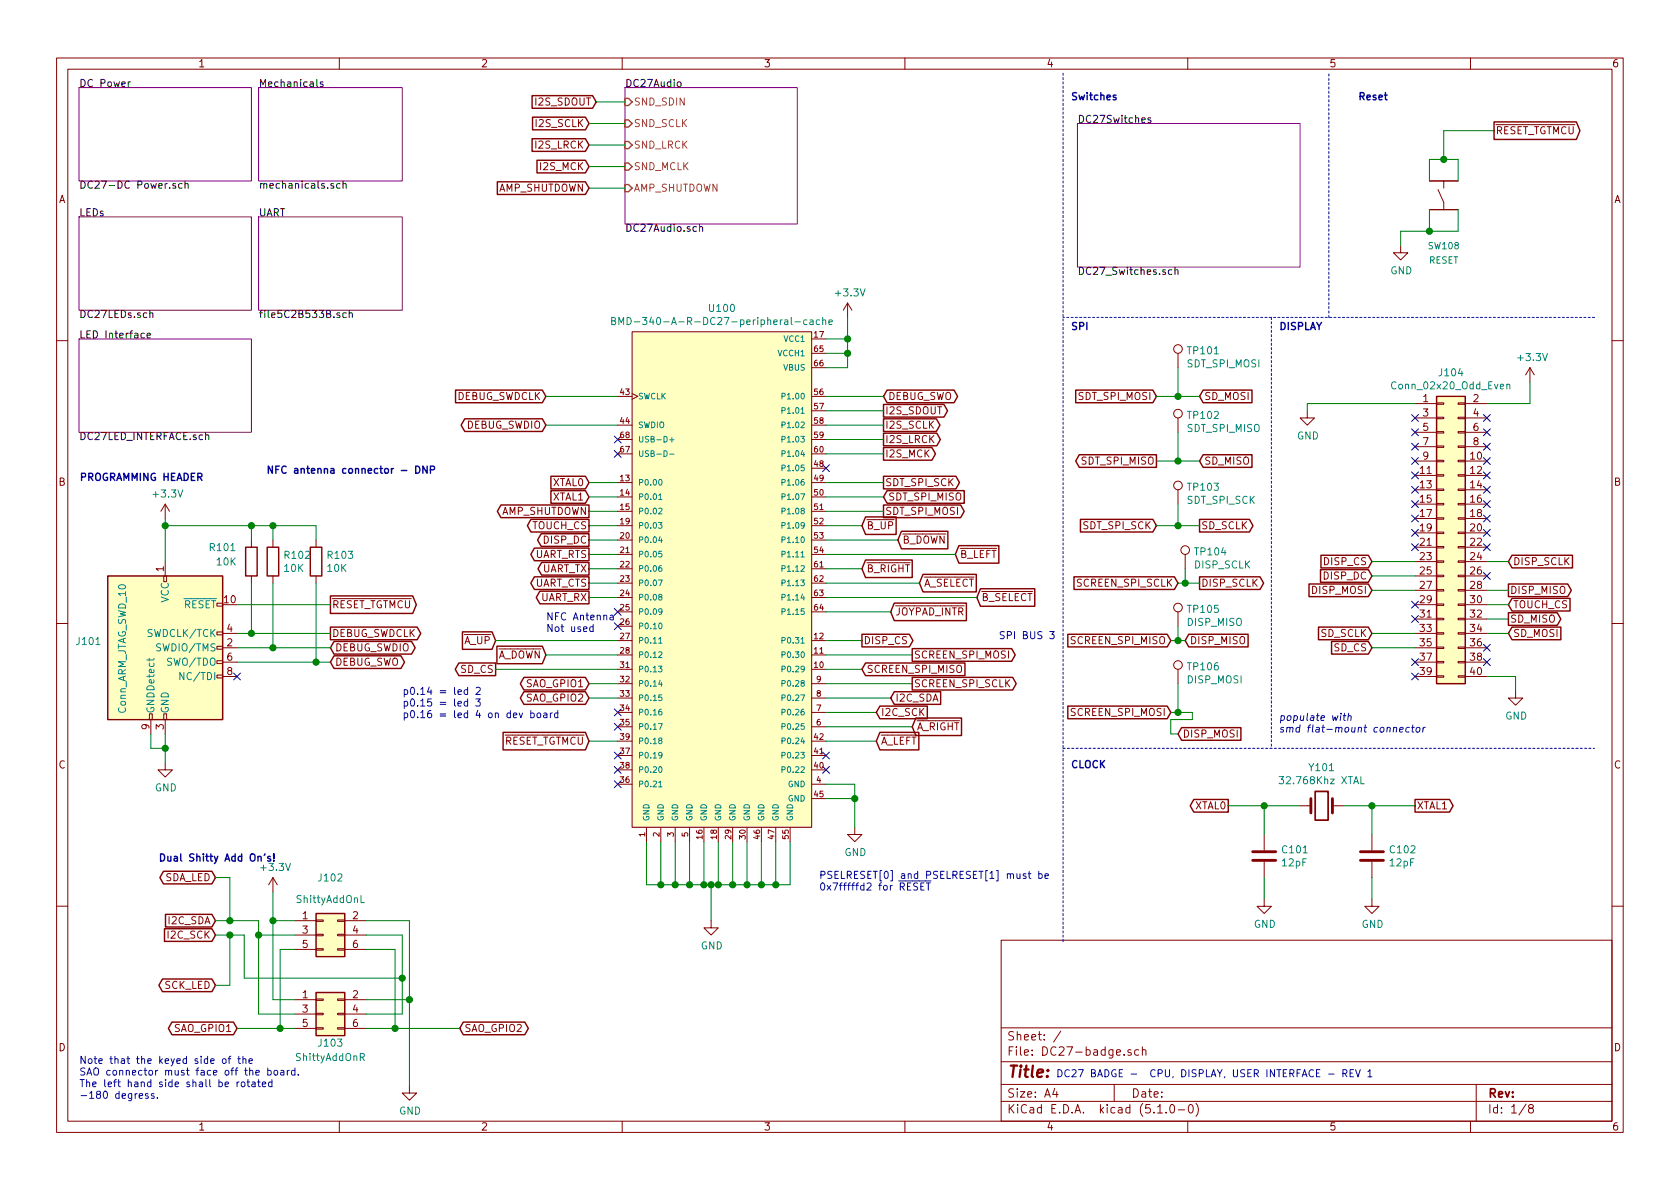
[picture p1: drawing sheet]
EESchema Schematic File Version 4
LIBS:DC27-badge-cache
EELAYER 29 0
EELAYER END
$Descr A4 11693 8268
encoding utf-8
Sheet 1 8
Title ""
Date ""
Rev ""
Comp ""
Comment1 ""
Comment2 ""
Comment3 ""
Comment4 ""
$EndDescr
$Sheet
S 550  1500 1200 650 
U 5BA1B02E
F0 "LEDs" 50
F1 "DC27LEDs.sch" 50
$EndSheet
$Sheet
S 550  2350 1200 650 
U 5BD866AF
F0 "LED Interface" 50
F1 "DC27LED_INTERFACE.sch" 50
$EndSheet
$Sheet
S 550  600  1200 650 
U 5BA3F217
F0 "DC Power" 50
F1 "DC27-DC Power.sch" 50
$EndSheet
$Sheet
S 4350 600  1200 950 
U 5BA15261
F0 "DC27Audio" 50
F1 "DC27Audio.sch" 50
F2 "SND_SDIN" I L 4350 700 50 
F3 "SND_SCLK" I L 4350 850 50 
F4 "SND_LRCK" I L 4350 1000 50 
F5 "SND_MCLK" I L 4350 1150 50 
F6 "AMP_SHUTDOWN" I L 4350 1300 50 
$EndSheet
Wire Wire Line
	4500 6150 4600 6150
Wire Wire Line
	4500 5850 4500 6150
Wire Wire Line
	4600 5850 4600 6150
Connection ~ 4600 6150
Wire Wire Line
	4600 6150 4700 6150
Wire Wire Line
	4700 5850 4700 6150
Connection ~ 4700 6150
Wire Wire Line
	4700 6150 4800 6150
Wire Wire Line
	4800 5850 4800 6150
Connection ~ 4800 6150
Wire Wire Line
	4800 6150 4900 6150
Wire Wire Line
	4950 6150 5000 6150
Wire Wire Line
	5500 6150 5500 5850
Connection ~ 4950 6150
Wire Wire Line
	4900 5850 4900 6150
Connection ~ 4900 6150
Wire Wire Line
	4900 6150 4950 6150
Wire Wire Line
	5000 5850 5000 6150
Connection ~ 5000 6150
Wire Wire Line
	5000 6150 5100 6150
Wire Wire Line
	5100 5850 5100 6150
Connection ~ 5100 6150
Wire Wire Line
	5100 6150 5200 6150
Wire Wire Line
	5200 5850 5200 6150
Connection ~ 5200 6150
Wire Wire Line
	5200 6150 5300 6150
Wire Wire Line
	5300 5850 5300 6150
Connection ~ 5300 6150
Wire Wire Line
	5300 6150 5400 6150
Wire Wire Line
	5400 5850 5400 6150
Connection ~ 5400 6150
Wire Wire Line
	5400 6150 5500 6150
$Comp
L power:GND #PWR0110
U 1 1
P 5950 5750
F 0 "#PWR0110" H 5950 5500 50  0001 C CNN
F 1 "GND" H 5955 5577 50  0000 C CNN
F 2 "" H 5950 5750 50  0001 C CNN
F 3 "" H 5950 5750 50  0001 C CNN
	1    5950 5750
	1    0    0    -1  
$EndComp
Wire Wire Line
	5750 5450 5950 5450
Wire Wire Line
	5950 5450 5950 5550
Wire Wire Line
	5950 5550 5750 5550
Connection ~ 5950 5550
Wire Wire Line
	5950 5550 5950 5750
$Comp
L power:GND #PWR0103
U 1 1
P 9750 1700
F 0 "#PWR0103" H 9750 1450 50  0001 C CNN
F 1 "GND" H 9755 1527 50  0000 C CNN
F 2 "" H 9750 1700 50  0001 C CNN
F 3 "" H 9750 1700 50  0001 C CNN
	1    9750 1700
	1    0    0    -1  
$EndComp
$Comp
L power:GND #PWR0102
U 1 1
P 2850 7550
F 0 "#PWR0102" H 2850 7300 50  0001 C CNN
F 1 "GND" H 2855 7377 50  0000 C CNN
F 2 "" H 2850 7550 50  0001 C CNN
F 3 "" H 2850 7550 50  0001 C CNN
	1    2850 7550
	1    0    0    -1  
$EndComp
Text GLabel 1500 6400 0    50   Input ~ 0
I2C_SDA
Text GLabel 1500 6500 0    50   Input ~ 0
I2C_SCK
Text GLabel 3450 4450 0    50   Input ~ 0
~A_UP
Text GLabel 3800 4550 0    50   Input ~ 0
~A_DOWN
Wire Wire Line
	3800 4550 4300 4550
Text GLabel 6100 5150 2    50   Input ~ 0
~A_LEFT
Wire Wire Line
	5750 5150 6100 5150
Text GLabel 6350 5050 2    50   Input ~ 0
~A_RIGHT
Wire Wire Line
	5750 5050 6350 5050
Text GLabel 6200 4850 2    50   Input ~ 0
I2C_SDA
Wire Wire Line
	5750 4950 6100 4950
Text GLabel 6100 4950 2    50   Input ~ 0
I2C_SCK
Wire Wire Line
	5750 4850 6200 4850
$Comp
L Connector_Generic:Conn_02x20_Odd_Even J104
U 1 1
P 10050 3700
F 0 "J104" H 10100 4817 50  0000 C CNN
F 1 "Conn_02x20_Odd_Even" H 10100 4726 50  0000 C CNN
F 2 "samtec:SAMTEC-SSM-120-X-DV" H 10050 3700 50  0001 C CNN
F 3 "-" H 10050 3700 50  0001 C CNN
	1    10050 3700
	1    0    0    -1  
$EndComp
$Comp
L power:GND #PWR0106
U 1 1
P 9100 2850
F 0 "#PWR0106" H 9100 2600 50  0001 C CNN
F 1 "GND" H 9105 2677 50  0000 C CNN
F 2 "" H 9100 2850 50  0001 C CNN
F 3 "" H 9100 2850 50  0001 C CNN
	1    9100 2850
	1    0    0    -1  
$EndComp
Wire Wire Line
	9100 2800 9100 2850
Wire Wire Line
	9100 2800 9850 2800
Wire Wire Line
	10650 2650 10650 2800
Wire Wire Line
	10650 2800 10350 2800
Text GLabel 10500 3900 2    50   Input ~ 0
DISP_SCLK
Wire Wire Line
	10350 3900 10500 3900
Text GLabel 9550 3900 0    50   Input ~ 0
DISP_CS
Wire Wire Line
	9550 3900 9850 3900
Text GLabel 9550 4000 0    50   Input ~ 0
DISP_DC
Wire Wire Line
	9550 4000 9850 4000
Text GLabel 9550 4100 0    50   Input ~ 0
DISP_MOSI
Wire Wire Line
	9550 4100 9850 4100
Text GLabel 10500 4100 2    50   Output ~ 0
DISP_MISO
Wire Wire Line
	10350 4100 10500 4100
NoConn ~ 10350 4000
Text GLabel 10500 4200 2    50   Input ~ 0
TOUCH_CS
Wire Wire Line
	10350 4200 10500 4200
Text GLabel 10500 4300 2    50   Output ~ 0
SD_MISO
Text GLabel 10500 4400 2    50   Input ~ 0
SD_MOSI
Wire Wire Line
	10350 4300 10500 4300
Wire Wire Line
	10500 4400 10350 4400
Text GLabel 9550 4400 0    50   Input ~ 0
SD_SCLK
Wire Wire Line
	9550 4400 9850 4400
$Comp
L power:GND #PWR0108
U 1 1
P 10550 4800
F 0 "#PWR0108" H 10550 4550 50  0001 C CNN
F 1 "GND" H 10555 4627 50  0000 C CNN
F 2 "" H 10550 4800 50  0001 C CNN
F 3 "" H 10550 4800 50  0001 C CNN
	1    10550 4800
	1    0    0    -1  
$EndComp
Wire Wire Line
	10350 4700 10550 4700
Wire Wire Line
	10550 4700 10550 4800
NoConn ~ 9850 4700
NoConn ~ 9850 4600
Text GLabel 9550 4500 0    50   Input ~ 0
SD_CS
Wire Wire Line
	9550 4500 9850 4500
NoConn ~ 9850 4300
NoConn ~ 9850 4200
NoConn ~ 9850 3800
NoConn ~ 9850 3700
NoConn ~ 9850 3600
NoConn ~ 9850 3500
NoConn ~ 9850 3400
NoConn ~ 9850 3300
NoConn ~ 9850 3200
NoConn ~ 9850 3100
NoConn ~ 9850 3000
NoConn ~ 9850 2900
NoConn ~ 10350 3800
NoConn ~ 10350 3700
NoConn ~ 10350 3600
NoConn ~ 10350 3500
NoConn ~ 10350 3400
NoConn ~ 10350 3300
NoConn ~ 10350 3200
NoConn ~ 10350 3100
NoConn ~ 10350 3000
NoConn ~ 10350 2900
Text Notes 8900 2300 0    50   ~ 10
DISPLAY\n
Wire Notes Line
	11100 2200 7400 2200
Wire Notes Line
	7400 5200 11100 5200
NoConn ~ 10350 4600
NoConn ~ 10350 4500
$Comp
L DC27-badge-rescue:Conn_ARM_JTAG_SWD_10-Connector J101
U 1 1
P 1150 4500
F 0 "J101" H 710 4546 50  0000 R CNN
F 1 "Conn_ARM_JTAG_SWD_10" V 850 4950 50  0000 R CNN
F 2 "Connector_PinHeader_1.27mm:PinHeader_2x05_P1.27mm_Vertical_SMD" H 1200 3950 50  0001 L TNN
F 3 "http://infocenter.arm.com/help/topic/com.arm.doc.faqs/attached/13634/cortex_debug_connectors.pdf" V 800 3250 50  0001 C CNN
	1    1150 4500
	1    0    0    -1  
$EndComp
$Comp
L power:GND #PWR0109
U 1 1
P 1150 5300
F 0 "#PWR0109" H 1150 5050 50  0001 C CNN
F 1 "GND" H 1155 5127 50  0000 C CNN
F 2 "" H 1150 5300 50  0001 C CNN
F 3 "" H 1150 5300 50  0001 C CNN
	1    1150 5300
	1    0    0    -1  
$EndComp
Wire Wire Line
	1050 5100 1050 5200
Wire Wire Line
	1050 5200 1150 5200
Wire Wire Line
	1150 5100 1150 5200
Connection ~ 1150 5200
Wire Wire Line
	1150 5200 1150 5300
Text GLabel 2300 4200 2    50   Output ~ 0
~RESET_TGTMCU
Text GLabel 2300 4400 2    50   Output ~ 0
DEBUG_SWDCLK
Text GLabel 2300 4500 2    50   BiDi ~ 0
DEBUG_SWDIO
NoConn ~ 1650 4700
$Comp
L Device:R R101
U 1 1
P 1750 3900
F 0 "R101" H 1450 4000 50  0000 L CNN
F 1 "10K" H 1500 3900 50  0000 L CNN
F 2 "Resistor_SMD:R_0603_1608Metric" V 1680 3900 50  0001 C CNN
F 3 "~" H 1750 3900 50  0001 C CNN
	1    1750 3900
	1    0    0    -1  
$EndComp
Wire Wire Line
	1750 3750 1750 3650
Wire Wire Line
	1750 3650 1150 3650
Text Notes 550  3350 0    50   ~ 10
PROGRAMMING HEADER
Text Notes 8900 5100 0    50   Italic 0
populate with\nsmd flat-mount connector
Text GLabel 4100 5150 0    50   Input ~ 0
~RESET_TGTMCU
Text Notes 5700 6200 0    50   ~ 0
PSELRESET[0] and PSELRESET[1] must be\n0x7fffffd2 for ~RESET
Text GLabel 3800 2750 0    50   Input ~ 0
DEBUG_SWDCLK
Text GLabel 3800 2950 0    50   BiDi ~ 0
DEBUG_SWDIO
$Comp
L power:+3.3V #PWR0104
U 1 1
P 5900 2200
F 0 "#PWR0104" H 5900 2050 50  0001 C CNN
F 1 "+3.3V" H 5915 2373 50  0000 C CNN
F 2 "" H 5900 2200 50  0001 C CNN
F 3 "" H 5900 2200 50  0001 C CNN
	1    5900 2200
	1    0    0    -1  
$EndComp
$Comp
L Device:Crystal Y101
U 1 1
P 9200 5600
F 0 "Y101" H 9200 5868 50  0000 C CNN
F 1 "32.768Khz XTAL" H 9200 5777 50  0000 C CNN
F 2 "Crystal:Crystal_SMD_MicroCrystal_CC7V-T1A-2Pin_3.2x1.5mm" H 9200 5600 50  0001 C CNN
F 3 "~" H 9200 5600 50  0001 C CNN
	1    9200 5600
	1    0    0    -1  
$EndComp
$Comp
L Device:C C102
U 1 1
P 9550 5950
F 0 "C102" H 9665 5996 50  0000 L CNN
F 1 "12pF" H 9665 5905 50  0000 L CNN
F 2 "Capacitor_SMD:C_0805_2012Metric" H 9588 5800 50  0001 C CNN
F 3 "~" H 9550 5950 50  0001 C CNN
	1    9550 5950
	1    0    0    -1  
$EndComp
$Comp
L Device:C C101
U 1 1
P 8800 5950
F 0 "C101" H 8915 5996 50  0000 L CNN
F 1 "12pF" H 8915 5905 50  0000 L CNN
F 2 "Capacitor_SMD:C_0805_2012Metric" H 8838 5800 50  0001 C CNN
F 3 "~" H 8800 5950 50  0001 C CNN
	1    8800 5950
	1    0    0    -1  
$EndComp
$Comp
L power:GND #PWR0111
U 1 1
P 8800 6250
F 0 "#PWR0111" H 8800 6000 50  0001 C CNN
F 1 "GND" H 8805 6077 50  0000 C CNN
F 2 "" H 8800 6250 50  0001 C CNN
F 3 "" H 8800 6250 50  0001 C CNN
	1    8800 6250
	1    0    0    -1  
$EndComp
$Comp
L power:GND #PWR0112
U 1 1
P 9550 6250
F 0 "#PWR0112" H 9550 6000 50  0001 C CNN
F 1 "GND" H 9555 6077 50  0000 C CNN
F 2 "" H 9550 6250 50  0001 C CNN
F 3 "" H 9550 6250 50  0001 C CNN
	1    9550 6250
	1    0    0    -1  
$EndComp
Wire Wire Line
	8800 6100 8800 6250
Wire Wire Line
	9550 6100 9550 6250
Wire Wire Line
	9050 5600 8800 5600
Wire Wire Line
	8800 5600 8800 5800
Wire Wire Line
	9350 5600 9550 5600
Wire Wire Line
	9550 5600 9550 5800
Text GLabel 8550 5600 0    50   Output ~ 0
XTAL0
Wire Wire Line
	8550 5600 8800 5600
Connection ~ 8800 5600
Text GLabel 9850 5600 2    50   Output ~ 0
XTAL1
Wire Wire Line
	9550 5600 9850 5600
Connection ~ 9550 5600
Text GLabel 4100 3350 0    50   Input ~ 0
XTAL0
Text GLabel 4100 3450 0    50   Input ~ 0
XTAL1
Wire Wire Line
	4100 3450 4300 3450
Wire Wire Line
	4300 3350 4100 3350
Text Notes 7450 5350 0    50   ~ 10
CLOCK\n
Text GLabel 4100 3750 0    50   Output ~ 0
DISP_DC
Wire Wire Line
	4100 3650 4300 3650
Text GLabel 4100 3650 0    50   Output ~ 0
TOUCH_CS
Wire Wire Line
	4100 3750 4300 3750
Text GLabel 4100 3850 0    50   Output ~ 0
UART_RTS
Wire Wire Line
	4100 3850 4300 3850
Text GLabel 4100 3950 0    50   Output ~ 0
UART_TX
Wire Wire Line
	4100 3950 4300 3950
Text GLabel 4100 4050 0    50   Output ~ 0
UART_CTS
Text GLabel 4100 4150 0    50   Output ~ 0
UART_RX
Wire Wire Line
	4100 4050 4300 4050
Wire Wire Line
	4100 4150 4300 4150
Text GLabel 3450 4650 0    50   Output ~ 0
SD_CS
Wire Wire Line
	3450 4650 4300 4650
Wire Wire Line
	4100 5150 4300 5150
Text GLabel 6350 4750 2    50   Output ~ 0
SCREEN_SPI_SCLK
Wire Wire Line
	5750 4750 6350 4750
Text GLabel 6000 4650 2    50   Input ~ 0
SCREEN_SPI_MISO
Wire Wire Line
	5750 4650 6000 4650
Text GLabel 6350 4550 2    50   Output ~ 0
SCREEN_SPI_MOSI
Wire Wire Line
	6350 4550 5750 4550
Text GLabel 6000 4450 2    50   Output ~ 0
DISP_CS
Wire Wire Line
	5750 4450 6000 4450
NoConn ~ 5750 3250
Text GLabel 6150 2850 2    50   Output ~ 0
I2S_SDOUT
Text GLabel 6150 2950 2    50   Output ~ 0
I2S_SCLK
Text GLabel 6150 3050 2    50   Output ~ 0
I2S_LRCK
Text GLabel 6150 3150 2    50   Output ~ 0
I2S_MCK
Text GLabel 8050 3200 0    50   Output ~ 0
SDT_SPI_MISO
Text GLabel 8050 3650 0    50   Input ~ 0
SDT_SPI_SCK
Text GLabel 8050 2750 0    50   Input ~ 0
SDT_SPI_MOSI
Wire Notes Line
	8850 2200 8850 5200
Text Notes 7450 2300 0    50   ~ 10
SPI\n
Text GLabel 8250 4450 2    50   Input ~ 0
DISP_MISO
Text GLabel 8350 2750 2    50   Input ~ 0
SD_MOSI
Wire Wire Line
	8050 2750 8200 2750
Connection ~ 8200 2750
Text GLabel 8200 5100 2    50   Input ~ 0
DISP_MOSI
Wire Wire Line
	8050 3200 8200 3200
Text GLabel 8350 3200 2    50   Input ~ 0
SD_MISO
Connection ~ 8200 3200
Wire Wire Line
	8200 3200 8350 3200
$Comp
L Connector:TestPoint TP101
U 1 1
P 8200 2550
F 0 "TP101" H 8258 2670 50  0000 L CNN
F 1 "SDT_SPI_MOSI" H 8258 2579 50  0000 L CNN
F 2 "Connector_PinHeader_2.54mm:PinHeader_1x01_P2.54mm_Vertical" H 8400 2550 50  0001 C CNN
F 3 "~" H 8400 2550 50  0001 C CNN
	1    8200 2550
	1    0    0    -1  
$EndComp
Wire Wire Line
	8200 2750 8200 2550
Wire Wire Line
	8200 2750 8350 2750
$Comp
L Connector:TestPoint TP102
U 1 1
P 8200 3000
F 0 "TP102" H 8258 3120 50  0000 L CNN
F 1 "SDT_SPI_MISO" H 8258 3029 50  0000 L CNN
F 2 "Connector_PinHeader_2.54mm:PinHeader_1x01_P2.54mm_Vertical" H 8400 3000 50  0001 C CNN
F 3 "~" H 8400 3000 50  0001 C CNN
	1    8200 3000
	1    0    0    -1  
$EndComp
Wire Wire Line
	8200 3000 8200 3200
Text GLabel 8350 3650 2    50   Output ~ 0
SD_SCLK
Text GLabel 8350 4050 2    50   Output ~ 0
DISP_SCLK
Wire Wire Line
	8050 3650 8200 3650
Connection ~ 8200 3650
Wire Wire Line
	8200 3650 8350 3650
$Comp
L Connector:TestPoint TP103
U 1 1
P 8200 3500
F 0 "TP103" H 8258 3620 50  0000 L CNN
F 1 "SDT_SPI_SCK" H 8258 3529 50  0000 L CNN
F 2 "Connector_PinHeader_2.54mm:PinHeader_1x01_P2.54mm_Vertical" H 8400 3500 50  0001 C CNN
F 3 "~" H 8400 3500 50  0001 C CNN
	1    8200 3500
	1    0    0    -1  
$EndComp
Wire Wire Line
	8200 3500 8200 3650
Wire Wire Line
	5750 3150 6150 3150
Wire Wire Line
	5750 3050 6150 3050
Wire Wire Line
	5750 2950 6150 2950
Wire Wire Line
	5750 2850 6150 2850
Text GLabel 4150 700  0    50   Input ~ 0
I2S_SDOUT
Text GLabel 4100 850  0    50   Input ~ 0
I2S_SCLK
Text GLabel 4100 1000 0    50   Input ~ 0
I2S_LRCK
Text GLabel 4100 1150 0    50   Input ~ 0
I2S_MCK
Wire Wire Line
	4100 1150 4350 1150
Wire Wire Line
	4100 1000 4350 1000
Wire Wire Line
	4350 850  4100 850 
Wire Wire Line
	4150 700  4350 700 
Text Notes 6950 4450 0    50   ~ 0
SPI BUS 3\n
NoConn ~ 4300 3050
NoConn ~ 4300 3150
Text GLabel 6150 3350 2    50   Output ~ 0
SDT_SPI_SCK
Wire Wire Line
	5750 3350 6150 3350
Text GLabel 6150 3450 2    50   Input ~ 0
SDT_SPI_MISO
Wire Wire Line
	5750 3450 6150 3450
Text GLabel 6150 3550 2    50   Output ~ 0
SDT_SPI_MOSI
Wire Wire Line
	5750 3550 6150 3550
Text GLabel 6000 3650 2    50   Input ~ 0
~B_UP
Text GLabel 6250 3750 2    50   Input ~ 0
~B_DOWN
Wire Wire Line
	6250 3750 5750 3750
Wire Wire Line
	5750 2450 5900 2450
Wire Wire Line
	5750 2550 5900 2550
Wire Wire Line
	5900 2550 5900 2450
Connection ~ 5900 2450
Text GLabel 8150 4450 0    50   Input ~ 0
SCREEN_SPI_MISO
Text GLabel 8150 4950 0    50   Input ~ 0
SCREEN_SPI_MOSI
Text GLabel 8200 4050 0    50   Input ~ 0
SCREEN_SPI_SCLK
Wire Wire Line
	8200 4050 8250 4050
Wire Wire Line
	8150 4450 8200 4450
$Comp
L Connector:TestPoint TP104
U 1 1
P 8250 3950
F 0 "TP104" H 8308 4070 50  0000 L CNN
F 1 "DISP_SCLK" H 8308 3979 50  0000 L CNN
F 2 "Connector_PinHeader_2.54mm:PinHeader_1x01_P2.54mm_Vertical" H 8450 3950 50  0001 C CNN
F 3 "~" H 8450 3950 50  0001 C CNN
	1    8250 3950
	1    0    0    -1  
$EndComp
Wire Wire Line
	8250 3950 8250 4050
Connection ~ 8250 4050
Wire Wire Line
	8250 4050 8350 4050
$Comp
L Connector:TestPoint TP105
U 1 1
P 8200 4350
F 0 "TP105" H 8258 4470 50  0000 L CNN
F 1 "DISP_MISO" H 8258 4379 50  0000 L CNN
F 2 "Connector_PinHeader_2.54mm:PinHeader_1x01_P2.54mm_Vertical" H 8400 4350 50  0001 C CNN
F 3 "~" H 8400 4350 50  0001 C CNN
	1    8200 4350
	1    0    0    -1  
$EndComp
Wire Wire Line
	8200 4350 8200 4450
Connection ~ 8200 4450
Wire Wire Line
	8200 4450 8250 4450
Wire Wire Line
	8150 5100 8200 5100
$Comp
L Connector:TestPoint TP106
U 1 1
P 8200 4750
F 0 "TP106" H 8258 4870 50  0000 L CNN
F 1 "DISP_MOSI" H 8258 4779 50  0000 L CNN
F 2 "Connector_PinHeader_2.54mm:PinHeader_1x01_P2.54mm_Vertical" H 8400 4750 50  0001 C CNN
F 3 "~" H 8400 4750 50  0001 C CNN
	1    8200 4750
	1    0    0    -1  
$EndComp
Wire Wire Line
	8150 5100 8150 5000
Wire Wire Line
	8150 5000 8300 5000
Wire Wire Line
	8300 5000 8300 4950
Wire Wire Line
	8300 4950 8200 4950
Wire Wire Line
	8200 4750 8200 4950
Connection ~ 8200 4950
Wire Wire Line
	8200 4950 8150 4950
$Comp
L DC27-badge-rescue:TACT_4.2MM-MF_Switches SW108
U 1 1
P 10050 1350
F 0 "SW108" H 10050 1000 45  0000 C CNN
F 1 "RESET" H 10050 900 45  0000 C CNN
F 2 "MF_Switches:MF_Switches-TACT4.2MM" H 10080 1500 20  0001 C CNN
F 3 "" H 10050 1350 50  0001 C CNN
	1    10050 1350
	1    0    0    -1  
$EndComp
Wire Wire Line
	9950 1250 9950 1100
Wire Wire Line
	9950 1100 10050 1100
Wire Wire Line
	10150 1250 10150 1100
Wire Wire Line
	10150 1600 10150 1450
Wire Wire Line
	9950 1450 9950 1600
Wire Wire Line
	9950 1600 10150 1600
Connection ~ 10050 1100
Wire Wire Line
	10050 1100 10150 1100
Text GLabel 6650 3850 2    50   Input ~ 0
~B_LEFT
Wire Wire Line
	5750 3650 6000 3650
NoConn ~ 4300 5050
NoConn ~ 4300 5250
NoConn ~ 4300 5350
NoConn ~ 4300 5450
NoConn ~ 5750 5250
NoConn ~ 5750 5350
Wire Wire Line
	3450 4450 4300 4450
Text Notes 1850 3300 0    50   ~ 10
NFC antenna connector - DNP
Wire Wire Line
	5900 2200 5900 2350
Wire Wire Line
	5750 2350 5900 2350
Connection ~ 5900 2350
Wire Wire Line
	5900 2350 5900 2450
Wire Wire Line
	4300 2950 3800 2950
Wire Wire Line
	3800 2750 4300 2750
$Sheet
S 1800 1500 1000 650 
U 5C2B533C
F0 "UART" 50
F1 "file5C2B533B.sch" 50
$EndSheet
Text Notes 2800 5000 0    50   ~ 0
p0.14 = led 2\np0.15 = led 3\np0.16 = led 4 on dev board\n
NoConn ~ 4300 4950
Text GLabel 4100 3550 0    50   Output ~ 0
AMP_SHUTDOWN
Wire Wire Line
	4100 3550 4300 3550
Text GLabel 4100 1300 0    50   Input ~ 0
AMP_SHUTDOWN
Wire Wire Line
	4100 1300 4350 1300
Text GLabel 1500 6100 0    50   BiDi ~ 0
SDA_LED
Text GLabel 1500 6850 0    50   BiDi ~ 0
SCK_LED
Wire Wire Line
	1500 6850 1600 6850
Wire Wire Line
	1600 6850 1600 6500
Wire Wire Line
	1600 6500 1500 6500
Wire Wire Line
	1500 6100 1600 6100
Wire Wire Line
	1600 6100 1600 6400
Text Notes 7350 7500 0    50   ~ 0
DC27 BADGE -  CPU, DISPLAY, USER INTERFACE - REV 1
$Sheet
S 1800 600  1000 650 
U 5C660261
F0 "Mechanicals" 50
F1 "mechanicals.sch" 50
$EndSheet
Wire Wire Line
	1500 6400 1600 6400
Connection ~ 1600 6400
Connection ~ 1600 6500
$Comp
L Connector_Generic:Conn_02x03_Odd_Even J103
U 1 1
P 2250 7050
F 0 "J103" H 2300 6850 50  0000 C CNN
F 1 "ShittyAddOnR" H 2300 6750 50  0000 C CNN
F 2 "Connector_PinSocket_2.54mm:PinSocket_2x03_P2.54mm_Vertical" H 2250 7050 50  0001 C CNN
F 3 "~" H 2250 7050 50  0001 C CNN
	1    2250 7050
	1    0    0    -1  
$EndComp
Wire Wire Line
	1600 6400 1800 6400
Wire Wire Line
	1600 6500 1700 6500
Text GLabel 2300 4600 2    50   BiDi ~ 0
DEBUG_SWO
Wire Wire Line
	1650 4200 2300 4200
$Comp
L Device:R R102
U 1 1
P 1900 3900
F 0 "R102" H 1970 3946 50  0000 L CNN
F 1 "10K" H 1970 3855 50  0000 L CNN
F 2 "Resistor_SMD:R_0603_1608Metric" V 1830 3900 50  0001 C CNN
F 3 "~" H 1900 3900 50  0001 C CNN
	1    1900 3900
	1    0    0    -1  
$EndComp
$Comp
L Device:R R103
U 1 1
P 2200 3900
F 0 "R103" H 2270 3946 50  0000 L CNN
F 1 "10K" H 2270 3855 50  0000 L CNN
F 2 "Resistor_SMD:R_0603_1608Metric" V 2130 3900 50  0001 C CNN
F 3 "~" H 2200 3900 50  0001 C CNN
	1    2200 3900
	1    0    0    -1  
$EndComp
Wire Wire Line
	1650 4600 2200 4600
Wire Wire Line
	1650 4400 1750 4400
Wire Wire Line
	1750 3650 1900 3650
Wire Wire Line
	1900 3650 1900 3750
Connection ~ 1750 3650
Wire Wire Line
	1900 3650 2200 3650
Wire Wire Line
	2200 3650 2200 3750
Connection ~ 1900 3650
Wire Wire Line
	2200 4050 2200 4600
Connection ~ 2200 4600
Wire Wire Line
	2200 4600 2300 4600
Wire Wire Line
	1650 4500 1900 4500
Wire Wire Line
	1750 4050 1750 4400
Connection ~ 1750 4400
Wire Wire Line
	1750 4400 2300 4400
Wire Wire Line
	1900 4050 1900 4500
Connection ~ 1900 4500
Wire Wire Line
	1900 4500 2300 4500
Text GLabel 6150 2750 2    50   BiDi ~ 0
DEBUG_SWO
Wire Wire Line
	5750 2750 6150 2750
Wire Wire Line
	1150 3600 1150 3650
Connection ~ 1150 3650
Wire Wire Line
	1150 3650 1150 3900
$Comp
L power:+3.3V #PWR0107
U 1 1
P 1150 3600
F 0 "#PWR0107" H 1150 3450 50  0001 C CNN
F 1 "+3.3V" H 1165 3773 50  0000 C CNN
F 2 "" H 1150 3600 50  0001 C CNN
F 3 "" H 1150 3600 50  0001 C CNN
	1    1150 3600
	1    0    0    -1  
$EndComp
$Comp
L power:+3.3V #PWR0101
U 1 1
P 10650 2650
F 0 "#PWR0101" H 10650 2500 50  0001 C CNN
F 1 "+3.3V" H 10665 2823 50  0000 C CNN
F 2 "" H 10650 2650 50  0001 C CNN
F 3 "" H 10650 2650 50  0001 C CNN
	1    10650 2650
	1    0    0    -1  
$EndComp
$Comp
L Connector_Generic:Conn_02x03_Odd_Even J102
U 1 1
P 2250 6500
F 0 "J102" H 2300 6900 50  0000 C CNN
F 1 "ShittyAddOnL" H 2300 6750 50  0000 C CNN
F 2 "Connector_PinSocket_2.54mm:PinSocket_2x03_P2.54mm_Vertical" H 2250 6500 50  0001 C CNN
F 3 "~" H 2250 6500 50  0001 C CNN
	1    2250 6500
	1    0    0    -1  
$EndComp
NoConn ~ 4300 4350
NoConn ~ 4300 4250
Text Notes 3800 4400 0    50   ~ 0
NFC Antenna\nNot used\n
Wire Wire Line
	9750 1600 9750 1700
Wire Wire Line
	9950 1600 9750 1600
Connection ~ 9950 1600
Text GLabel 10400 900  2    50   Output ~ 0
~RESET_TGTMCU
Wire Notes Line
	7400 500  7400 6550
Text Notes 1100 6000 0    50   ~ 10
Dual Shitty Add On’s!
Text Notes 7450 700  0    50   ~ 10
Switches
$Sheet
S 7500 850  1550 1000
U 5CBFA8FD
F0 "DC27Switches" 50
F1 "DC27_Switches.sch" 50
$EndSheet
Text Notes 9450 700  0    50   ~ 10
Reset\n
Wire Wire Line
	10400 900  10050 900 
Wire Wire Line
	10050 900  10050 1100
Wire Notes Line
	9250 2200 9250 500 
Wire Wire Line
	5750 3850 6650 3850
Text GLabel 6000 3950 2    50   Input ~ 0
~B_RIGHT
Text GLabel 6800 4150 2    50   Input ~ 0
~B_SELECT
Text GLabel 6400 4050 2    50   Input ~ 0
~A_SELECT
Wire Wire Line
	6000 3950 5750 3950
Wire Wire Line
	6400 4050 5750 4050
Wire Wire Line
	5750 4150 6800 4150
Text GLabel 6200 4250 2    50   Input ~ 0
~JOYPAD_INTR
Wire Wire Line
	5750 4250 6200 4250
Text GLabel 4100 4750 0    50   BiDi ~ 0
SAO_GPIO1
Text GLabel 4100 4850 0    50   BiDi ~ 0
SAO_GPIO2
$Comp
L DC27-badge-rescue:BMD-340-A-R-DC27-peripheral-cache U100
U 1 1
P 5000 3850
F 0 "U100" H 5025 5565 50  0000 C CNN
F 1 "BMD-340-A-R-DC27-peripheral-cache" H 5025 5474 50  0000 C CNN
F 2 "BMD-340-A-R:RIGADO_BMD-340-A-R" H 5600 1750 50  0001 L BNN
F 3 "Rigado" H 4550 5700 50  0001 L BNN
F 4 "Bluetooth Low Energy 5.0 Module" H 4550 5550 50  0001 L BNN "Field4"
F 5 "BMD-340-A-R" H 4550 5800 50  0001 L BNN "Field6"
	1    5000 3850
	1    0    0    -1  
$EndComp
Wire Wire Line
	4300 4750 4100 4750
Wire Wire Line
	4100 4850 4300 4850
Wire Wire Line
	2550 6950 2850 6950
Wire Wire Line
	2050 6500 1800 6500
Wire Wire Line
	1800 6500 1800 6400
Wire Wire Line
	2550 6500 2800 6500
Wire Wire Line
	2800 6500 2800 6800
Wire Wire Line
	2800 7050 2550 7050
Wire Wire Line
	1700 6800 1700 6500
Connection ~ 2800 6800
Wire Wire Line
	2800 6800 2800 7050
Connection ~ 2850 6950
Wire Wire Line
	2800 6800 1700 6800
Wire Wire Line
	2850 6400 2850 6950
Wire Wire Line
	2550 6400 2850 6400
$Comp
L power:+3.3V #PWR0105
U 1 1
P 1900 6200
F 0 "#PWR0105" H 1900 6050 50  0001 C CNN
F 1 "+3.3V" H 1915 6373 50  0000 C CNN
F 2 "" H 1900 6200 50  0001 C CNN
F 3 "" H 1900 6200 50  0001 C CNN
	1    1900 6200
	1    0    0    -1  
$EndComp
Wire Wire Line
	1900 6200 1900 6400
Wire Wire Line
	2050 6400 1900 6400
Connection ~ 1900 6400
Wire Wire Line
	1900 6950 2050 6950
Wire Wire Line
	1900 6400 1900 6950
Wire Wire Line
	2050 7050 1800 7050
Wire Wire Line
	1800 7050 1800 6500
Connection ~ 1800 6500
Text GLabel 1650 7150 0    50   BiDi ~ 0
SAO_GPIO1
Text GLabel 3200 7150 2    50   BiDi ~ 0
SAO_GPIO2
Wire Wire Line
	2050 6600 1950 6600
Wire Wire Line
	1950 6600 1950 7150
Wire Wire Line
	1950 7150 2050 7150
Wire Wire Line
	1950 7150 1650 7150
Connection ~ 1950 7150
Wire Wire Line
	2850 6950 2850 7550
Wire Wire Line
	3200 7150 2750 7150
Wire Wire Line
	2550 6600 2750 6600
Wire Wire Line
	2750 6600 2750 7150
Connection ~ 2750 7150
Wire Wire Line
	2750 7150 2550 7150
Wire Wire Line
	4950 6150 4950 6400
$Comp
L power:GND #PWR0113
U 1 1
P 4950 6400
F 0 "#PWR0113" H 4950 6150 50  0001 C CNN
F 1 "GND" H 4955 6227 50  0000 C CNN
F 2 "" H 4950 6400 50  0001 C CNN
F 3 "" H 4950 6400 50  0001 C CNN
	1    4950 6400
	1    0    0    -1  
$EndComp
Text Notes 550  7650 0    50   ~ 0
Note that the keyed side of the\nSAO connector must face off the board.\nThe left hand side shall be rotated\n-180 degress.
$EndSCHEMATC
